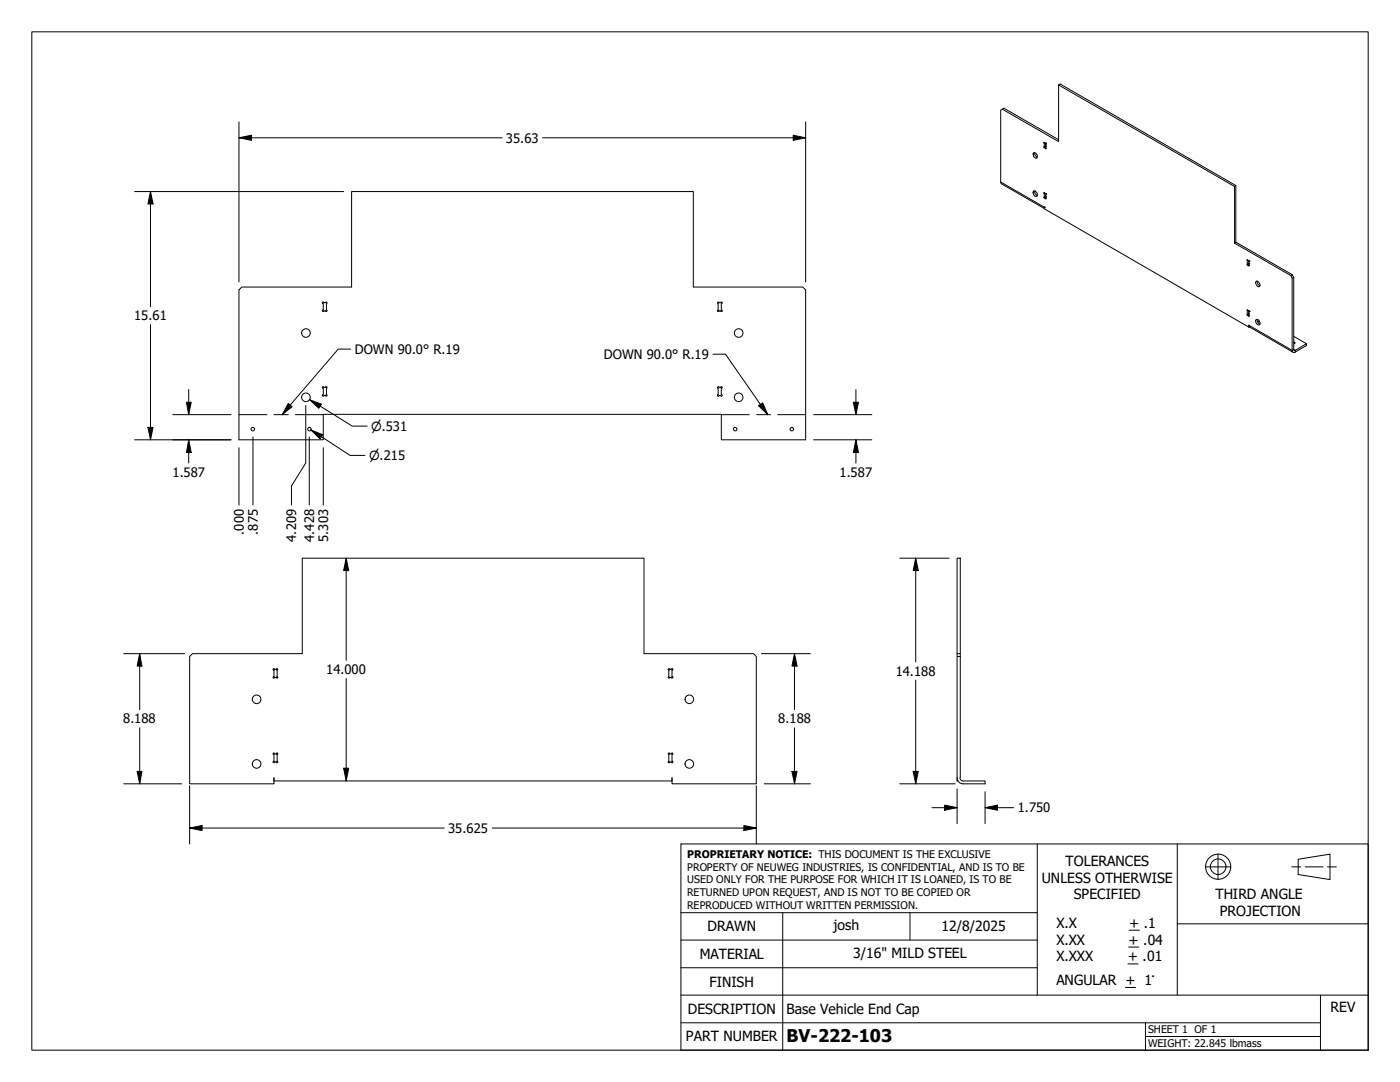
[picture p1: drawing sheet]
<svg xmlns="http://www.w3.org/2000/svg" width="279mm" height="216mm" viewBox="0 0 279 216" stroke-linecap="round" stroke-linejoin="round" font-family="sans-serif">
<!-- layer: Visible (ANSI) -->
<g fill="none" stroke="#000" stroke-width=".2">
<path d="M211.3 17l.3-.2 35 20.2v11.3M200 21.8l.3-.2 11 6.3M206.2 38.1a.76 .76 0 0 1 .7 1.1 .76 .76 0 0 1-.7-1.1zM206.2 30.5a.64 .64 0 0 1 .7 .3 .64 .64 0 0 1-.1 .8 .73 .73 0 0 1-.6-1.1zM206.5 30.5a.82 .82 0 0 0 .5 .9M206.5 38.1a.76 .76 0 0 0 .5 .9M208.3 39.4l.2 .1M208.3 29.3l.2 .2M208.5 39.5h.1M208.5 29.5l.2 .2v-.2M208.5 29.5h.1M208.6 29.2l.1 .1-.2 .2"/>
<path d="M208.6 39.2l.1 .2-.2 .1M208.7 38.6l-.4-.2v1M208.7 28.6l-.4-.2v.9M208.7 29.1h.1M208.7 39.2h.1M208.7 38.6h.1M208.7 28.6h.1M208.7 38.6v.1M208.7 28.6h.1l-.1 .2M208.7 29.1l-.4 .2M208.7 39.2l-.4 .2M208.7 28.6v.5"/>
<path d="M208.7 38.6v.6M208.7 38.7l.1 1-.3-.2M208.7 29.5h.1M208.7 28.8h.1M208.7 38.7h.1M208.7 28.8v.7M208.8 28.7l-.1 .1M246.6 37l-.2 .2M48.3 57.3h21.9v-19.1h68.2v19.1h21.8l.6 .5v30h-16.8v-5.1h-79.5v5.1h-16.8v-30zM208.4 41.3v.4l40.8 23.6M208.4 41.3h.1M208.4 41.6l-8.6-5-.1-14.6 .3-.2 11.3 6.5v-11.3l35.1 20.2v11.3"/>
<path d="M246.6 48.3l11.3 6.5 .3 .6 .1 14.5h.2l2.2-1.3v.4l-2.2 1.2a.37 .37 0 0 1-.4 .1 .37 .37 0 0 1-.2-.4v-14.4l-.3-.5-11.2-6.5M246.6 48.3l-.2 .2M248.9 52.8l.1 .1M249.2 52l.1 1.1-.3-.2M249.2 52l-.3-.2v1M249.2 52h.1M249.2 52l.1 .1M249.2 52.6v.2l-.2 .1M249.2 52.6h.1M249.2 52.1h.1M249.2 52.6l-.3 .2M249.3 52.1l-.1 .1"/>
<path d="M250.6 56.2a.62 .62 0 0 1 .7 .2 .62 .62 0 0 1 .1 .7l-.1 .1a.71 .71 0 0 1-.7-1zM250.9 56.1l.2 .7 .4 .2M257.9 54.8l-.3 .2M258.2 55.4l-.3 .1M64.4 77.4h.1M64.4 61.9v.2h.2M64.5 61.9h-.1M64.5 78.7l-.1 .3h.2M64.5 60.6v1.2M64.5 77.5v1.2M64.6 60.4l-.2-.1 .1 .3M64.6 77.3l-.2-.1v.3"/>
<path d="M64.6 60.4h.1M64.6 77.3h.1M64.7 62l-.1 .1M64.7 78.9l-.1 .1M64.7 62h.3M64.7 78.9h.3M64.7 60.4h.3M64.7 77.3h.3M64.9 77.3l.2-.1 .2 .1-.1 1.4 .1 .2-.2 .2-.1-.1M64.9 78.9l.1 .1M65 60.4h-.1M65 60.4l.2-.1v.3"/>
<path d="M65.1 78.7l.1 .1M65.2 61.9h.1M65.2 60.6v1.2M65.2 77.4h.1M65.2 60.6h.1M65.2 61.9v.2l-.3-.1M143.3 77.4h.1M143.3 61.9l-.1 .2h.3M143.3 60.6v1.3M143.3 77.5v1.2l-.1 .2 .1 .2 .2-.1M143.5 60.4l-.3-.1 .1 .3M143.5 62h.3"/>
<path d="M143.5 78.9h.3M143.5 60.4h.3M143.5 77.3h.3M143.5 60.4h.1M143.5 77.3l-.3-.1 .1 .3M143.5 62h.1M143.5 78.9v.1M143.8 60.4l.3-.1-.1 .3M143.8 77.3l.3-.1-.1 .3M143.9 77.3h-.1M144 60.6v1.2M144 77.5v1.2"/>
<path d="M144 78.7h.1M144 61.9l.1 .2-.3-.1M144 77.4h.1M144 78.7l.1 .3-.3-.1M248.9 62.7h.1M248.9 62h.1M248.9 62v-.2l.3 .2M248.9 62.7v.2h.1M248.9 62v.7M249.2 62h.1M249.2 62l.1 .1M249.2 62l.1 1.1-.3-.2"/>
<path d="M249.2 62.6v.1l-.2 .2M249.2 65.3v-.4l.2 .4 8.7 5M249.2 62.6l-.3 .1M249.3 65.2l-.1 .1M250.6 63.8a.63 .63 0 0 1 .7 .3 .63 .63 0 0 1 0 .7 .74 .74 0 0 1-.7-1zM250.9 63.8l.2 .7 .4 .1M251.3 64.1l-.3 .2M258.2 68.3h.2v.2l-.2 .1M258.2 67.1l2.5 1.5M191 111.4h.6v19h-.6zM37.8 131l.6-.6h21.9v-19h68.2v19h21.9l.5 .6v25.4h-16.8v-1.2v.6h-79.4v-.6v1.2h-16.9zM54.6 135l-.1 .3 .3-.1"/>
<path d="M54.6 133.7l.1 .1M54.7 133.7v1.3M54.7 135l-.1 .1M54.7 133.5l.1 .1M54.8 133.5h-.3l.1 .2M54.8 135.1l-.1 .1M54.9 133.5h.2M55.1 135.1l.1 .1M55.1 133.5l.2-.1 .1 .2-.1 .1 .1 1.5-.1 .1-.4-.1M55.2 133.5l-.1 .1M55.2 135l.1 .1M55.3 133.7l-.1 .1"/>
<path d="M133.5 135l-.1 .2 .1 .1 .5-.1M133.5 135h.1M133.5 133.7v.1M133.7 133.5l-.2-.1-.1 .2 .1 1.4M133.7 135.1l-.1 .1M134 135.2h.1M134 133.5h-.3M134 133.5h.3l-.1 .3M134.1 135l.1 .1M134.1 133.7v1.3M134.2 135l.1 .3-.3-.1M191 130.4v24.8"/>
<path d="M191 131h.6M191.6 130.4v24.8M54.6 151.9l-.1 .3 .3-.1M54.6 150.5l.1 .1M54.7 150.6l-.1 1.4M54.7 150.4h.1M54.8 150.3h-.3l.1 .2M54.8 152l-.1 .1M54.9 152h.2M54.9 150.4h.2M55.1 152l.1 .1M55.1 150.3h.3l-.1 .2"/>
<path d="M55.2 150.4h-.1M55.3 151.9h.1M55.3 150.6v1.3M55.3 150.5l-.1 .1M55.3 151.9l.1 .3-.3-.1M133.5 151.9l-.1 .3 .3-.1M133.5 150.6v1.3M133.5 151.9h.1M133.5 150.5v.1M133.7 152h.3M133.7 150.4l-.3-.1 .1 .2M134 152.1h.1"/>
<path d="M134 150.3h.3l-.1 .2M134 150.4h-.3M134.1 150.6v1.3M134.2 151.9h.1M134.2 150.6h.1M134.2 151.9l.1 .3-.3-.1M191 155.2v.6h.2M191 155.2a1.17 1.17 0 0 0 1.2 1.2M191.6 155.2a.6 .6 0 0 0 .6 .6M192.2 155.8h4.4v.6h-4.4"/>
<circle cx="61.1" cy="79.3" r=".86"/>
<circle cx="61.1" cy="66.5" r=".86"/>
<circle cx="147.4" cy="79.3" r=".86"/>
<circle cx="147.4" cy="66.5" r=".86"/>
<circle cx="50.5" cy="85.6" r=".35"/>
<circle cx="61.8" cy="85.6" r=".35"/>
<circle cx="146.7" cy="85.6" r=".35"/>
<circle cx="158" cy="85.6" r=".35"/>
<circle cx="51.2" cy="139.5" r=".86"/>
<circle cx="137.6" cy="139.5" r=".86"/>
<circle cx="51.2" cy="152.4" r=".86"/>
<circle cx="137.6" cy="152.4" r=".86"/>
</g>
<!-- layer: Visible Narrow (ANSI) -->
<g fill="none" stroke="#000" stroke-width=".2">
<path d="M199.7 36.3l8.7 5M208.5 28.5l-.1 .1M208.5 28.4l-.2 .1M208.5 38.5l-.1 .1M208.5 38.5h-.2M208.6 29.5l.1 .1M208.7 38.6h.1M208.7 28.6h.1M208.7 29.1l-.3 .2M208.7 39.2l-.3 .1M208.7 38.7h.1M208.7 29.3l-.2 .2"/>
<path d="M208.7 39.4l-.2 .1M208.7 39.5l-.1 .1M208.7 39.6h.1M208.8 28.7l-.1 .1M208.4 41.3h.1M249 51.9h-.1M249 51.9l-.1 .1M249.2 52h.1M249.2 52.9v.1M249.2 52.6l-.3 .1M249.2 52.8l-.2 .1M249.3 52.1h.1"/>
<path d="M249.3 53h-.1M249 61.9h.1M249.2 62h.1M249.2 62.5l-.3 .2M249.2 62.8l-.2 .1M249.2 62.9v.1M249.2 64.9l8.7 5 .3-.2 .3 .2v.3M249.3 62.2h.1M249.3 63l-.1 .1"/>
</g>
<!-- layer: Bend DOWN -->
<path d="M47.7 82.7h5.6M54.7 82.7h2.8M58.9 82.7h5.6M144 82.7h5.5M151 82.7h2.8M155.2 82.7h5.6" fill="none" stroke="#000" stroke-width=".2"/>
<!-- layer: Border (ANSI) -->
<path d="M6.3 6.3h266.7v203.2h-266.7z" fill="none" stroke="#000" stroke-width=".2"/>
<!-- layer: Title (ANSI) -->
<g fill="none" stroke="#000" stroke-width=".2">
<path d="M135.9 168.4h137.1v41.1h-137.1zM207 168.4v30.2M234.9 168.4v15.9M240.5 173h5.1M243.1 170.4v5.1M257.8 173h1.8M259.1 171.4l6.3-1v5.1l-6.3-1zM260.5 173h3.5M264.9 173h1.8M135.9 198.6h137.1M135.9 193.1h71.1M135.9 187.6h71.1"/>
<path d="M135.9 182.1h71.1M156.2 182.1v27.4M181.6 182.1v5.5M224.6 197h2M225.1 192.3h2M225.2 189h2.1M225.4 185.6h2M263.5 198.6v10.9M273 184.3h-38.1v14.3M135.9 204.1h127.6M228.6 206.8h34.9M228.6 204.1v5.4"/>
<circle cx="243.1" cy="172.9" r="2.51"/>
<circle cx="243.1" cy="172.9" r="1.56"/>
</g>
<!-- layer: Dimension (ANSI) -->
<g fill="none" stroke="#000" stroke-width=".2">
<path d="M26.9 38.2h41.7M30 38.2l.5 2.5h-1zM30 38.2v23M47.7 27.5l2.5-.5v1zM47.7 27.5h52.5M47.7 24.3v32M108.3 27.5h52.5M158.3 27l2.5 .5-2.5 .5zM160.8 24.3v32M30 64.8v23M37.7 77.7v5M61.8 79.8l2.3 .8-.5 .9z"/>
<path d="M61.8 79.8l8.5 5.2h3M170.8 77.7v5M26.9 87.8h19.2M29.5 85.3h1l-.5 2.5zM34.5 82.7h11.6M37.2 80.3h1l-.5 2.4zM37.7 87.8l.5 2.5h-1zM37.7 87.8v4.6M47.7 89.3v11.5M50.5 87.2v13.6M61 80.9v11.5l-2.8 4.6v3.8M61.7 87.2v13.6"/>
<path d="M62 85.8l2.4 .9-.5 .9zM62 85.8l7.8 5.1h3M64.5 89.3v11.5M162.4 82.7h11.6M162.4 87.8h11.6M170.3 80.3h1l-.5 2.4zM170.8 87.8l.5 2.5h-1zM170.8 87.8v4.6M69.1 111.4l.5 2.5h-1zM69.1 111.4v20.4M179.6 111.4h9.8M182.8 111.4l.5 2.5h-1.1z"/>
<path d="M182.8 111.4v20.7M24.7 130.4h12.1M27.9 130.4l.4 2.5h-.9zM27.9 130.4v11.2M69.1 135.4v20.4M152 130.4h9.7M158.6 130.4l.5 2.5h-1zM158.6 130.4v11.2M182.8 135.7v20.7M24.7 156.4h11.6M27.4 153.9h.9l-.4 2.5zM27.9 145.2v11.2"/>
<path d="M37.8 156.8v11.6M68.6 153.3h1l-.5 2.5zM150.9 156.8v11.6M152.5 156.4h9.2M158.1 153.9h1l-.5 2.5zM158.6 145.2v11.2M179.6 156.4h11M182.2 153.9h1.1l-.5 2.5zM191 157.4v6.9M196.6 158v6.3M37.8 165.2l2.5-.5v1zM37.8 165.2h50.8"/>
<path d="M98.2 165.2h52.7M148.5 164.7l2.4 .5-2.4 .5zM186 161.2h5M188.5 160.7l2.5 .5-2.5 .5zM196.6 161.2l2.5-.5v1zM196.6 161.2h5.7"/>
</g>
<g fill="#000">
<path d="M47.7 27.5l2.5-.5v1zM158.3 27l2.5 .5-2.5 .5zM30 38.2l.5 2.5h-1zM29.5 85.3h1l-.5 2.5zM37.2 80.3h1l-.5 2.4zM37.7 87.8l.5 2.5h-1zM61.8 79.8l2.3 .8-.5 .9zM62 85.8l2.4 .9-.5 .9zM170.3 80.3h1l-.5 2.4zM170.8 87.8l.5 2.5h-1zM69.1 111.4l.5 2.5h-1zM182.8 111.4l.5 2.5h-1.1z"/>
<path d="M27.9 130.4l.4 2.5h-.9zM158.6 130.4l.5 2.5h-1zM27.4 153.9h.9l-.4 2.5zM68.6 153.3h1l-.5 2.5zM158.1 153.9h1l-.5 2.5zM182.2 153.9h1.1l-.5 2.5zM37.8 165.2l2.5-.5v1zM148.5 164.7l2.4 .5-2.4 .5zM188.5 160.7l2.5 .5-2.5 .5zM196.6 161.2l2.5-.5v1z"/>
</g>
<!-- layer: Symbol (ANSI) -->
<path d="M70 69.7h-2.5l-11.2 13M142.3 70.7h2.5l8.4 12M57.5 80.5l.8 .7-2 1.5zM151.4 81l.8-.6 1 2.3z" fill="none" stroke="#000" stroke-width=".2"/>
<path d="M57.5 80.5l.8 .7-2 1.5zM151.4 81l.8-.6 1 2.3z" fill="#000"/>
<text font-size="3.5" x="157" y="207.9">BV-222-103</text>
<g font-size="2.8">
<text x="212.7" y="172.8">TOLERANCES</text>
<text x="207.9" y="176.1">UNLESS OTHERWISE</text>
<text x="214.3" y="179.5">SPECIFIED</text>
<text x="242.6" y="179.4">THIRD ANGLE</text>
<text x="141.2" y="185.9">DRAWN</text>
<text x="166.4" y="185.6">josh</text>
<text x="187.9" y="185.7">12/8/2025</text>
<text x="210.8" y="185.2">X.X</text>
<text x="225.4" y="185.2">+ .1</text>
<text x="243.5" y="182.7">PROJECTION</text>
<text x="139.6" y="191.4">MATERIAL</text>
<text x="170.2" y="191.2">3/16&quot; MILD STEEL</text>
<text x="210.8" y="188.5">X.XX</text>
<text x="210.8" y="191.8">X.XXX</text>
<text x="225.1" y="191.8">+ .01</text>
<text x="225.2" y="188.5">+ .04</text>
<text x="141.6" y="196.8">FINISH</text>
<text x="210.8" y="196.6">ANGULAR + 1°</text>
<text x="137.3" y="202.3">DESCRIPTION</text>
<text x="157" y="202.2">Base Vehicle End Cap</text>
<text x="265.6" y="201.9">REV</text>
<text x="136.9" y="207.8">PART NUMBER</text>
</g>
<g font-size="2.6">
<text x="101" y="28.4">35.63</text>
<text x="26.8" y="63.9">15.61</text>
<text x="70.8" y="70.6">DOWN 90.0° R.19</text>
<text x="120.5" y="71.6">DOWN 90.0° R.19</text>
<text x="34.4" y="95.1">1.587</text>
<text x="167.5" y="95.1">1.587</text>
<text x="48.6" y="106.7" transform="rotate(-90 48.6 106.7)">.000</text>
<text x="51.4" y="106.7" transform="rotate(-90 51.4 106.7)">.875</text>
<text x="59.1" y="108.1" transform="rotate(-90 59.1 108.1)">4.209</text>
<text x="62.7" y="108.1" transform="rotate(-90 62.7 108.1)">4.428</text>
<text x="65.5" y="108.1" transform="rotate(-90 65.5 108.1)">5.303</text>
<text x="65.1" y="134.6">14.000</text>
<text x="178.8" y="134.8">14.188</text>
<text x="24.6" y="144.3">8.188</text>
<text x="155.3" y="144.3">8.188</text>
<text x="89.5" y="166.2">35.625</text>
<text x="203.1" y="162.1">1.750</text>
</g>
<g font-size="2.5">
<text x="74.1" y="86">⌀.531</text>
<text x="73.7" y="91.8">⌀.215</text>
</g>
<g font-size="2.1">
<text x="137.2" y="171.3">PROPRIETARY NOTICE: THIS DOCUMENT IS THE EXCLUSIVE</text>
<text x="137.2" y="173.7">PROPERTY OF NEUWEG INDUSTRIES, IS CONFIDENTIAL, AND IS TO BE</text>
<text x="137.2" y="176.3">USED ONLY FOR THE PURPOSE FOR WHICH IT IS LOANED, IS TO BE</text>
<text x="137.2" y="178.8">RETURNED UPON REQUEST, AND IS NOT TO BE COPIED OR</text>
<text x="137.2" y="181.3">REPRODUCED WITHOUT WRITTEN PERMISSION.</text>
<text x="229.1" y="206.1">SHEET 1 OF 1</text>
<text x="229.1" y="208.9">WEIGHT: 22.845 lbmass</text>
</g>
</svg>
